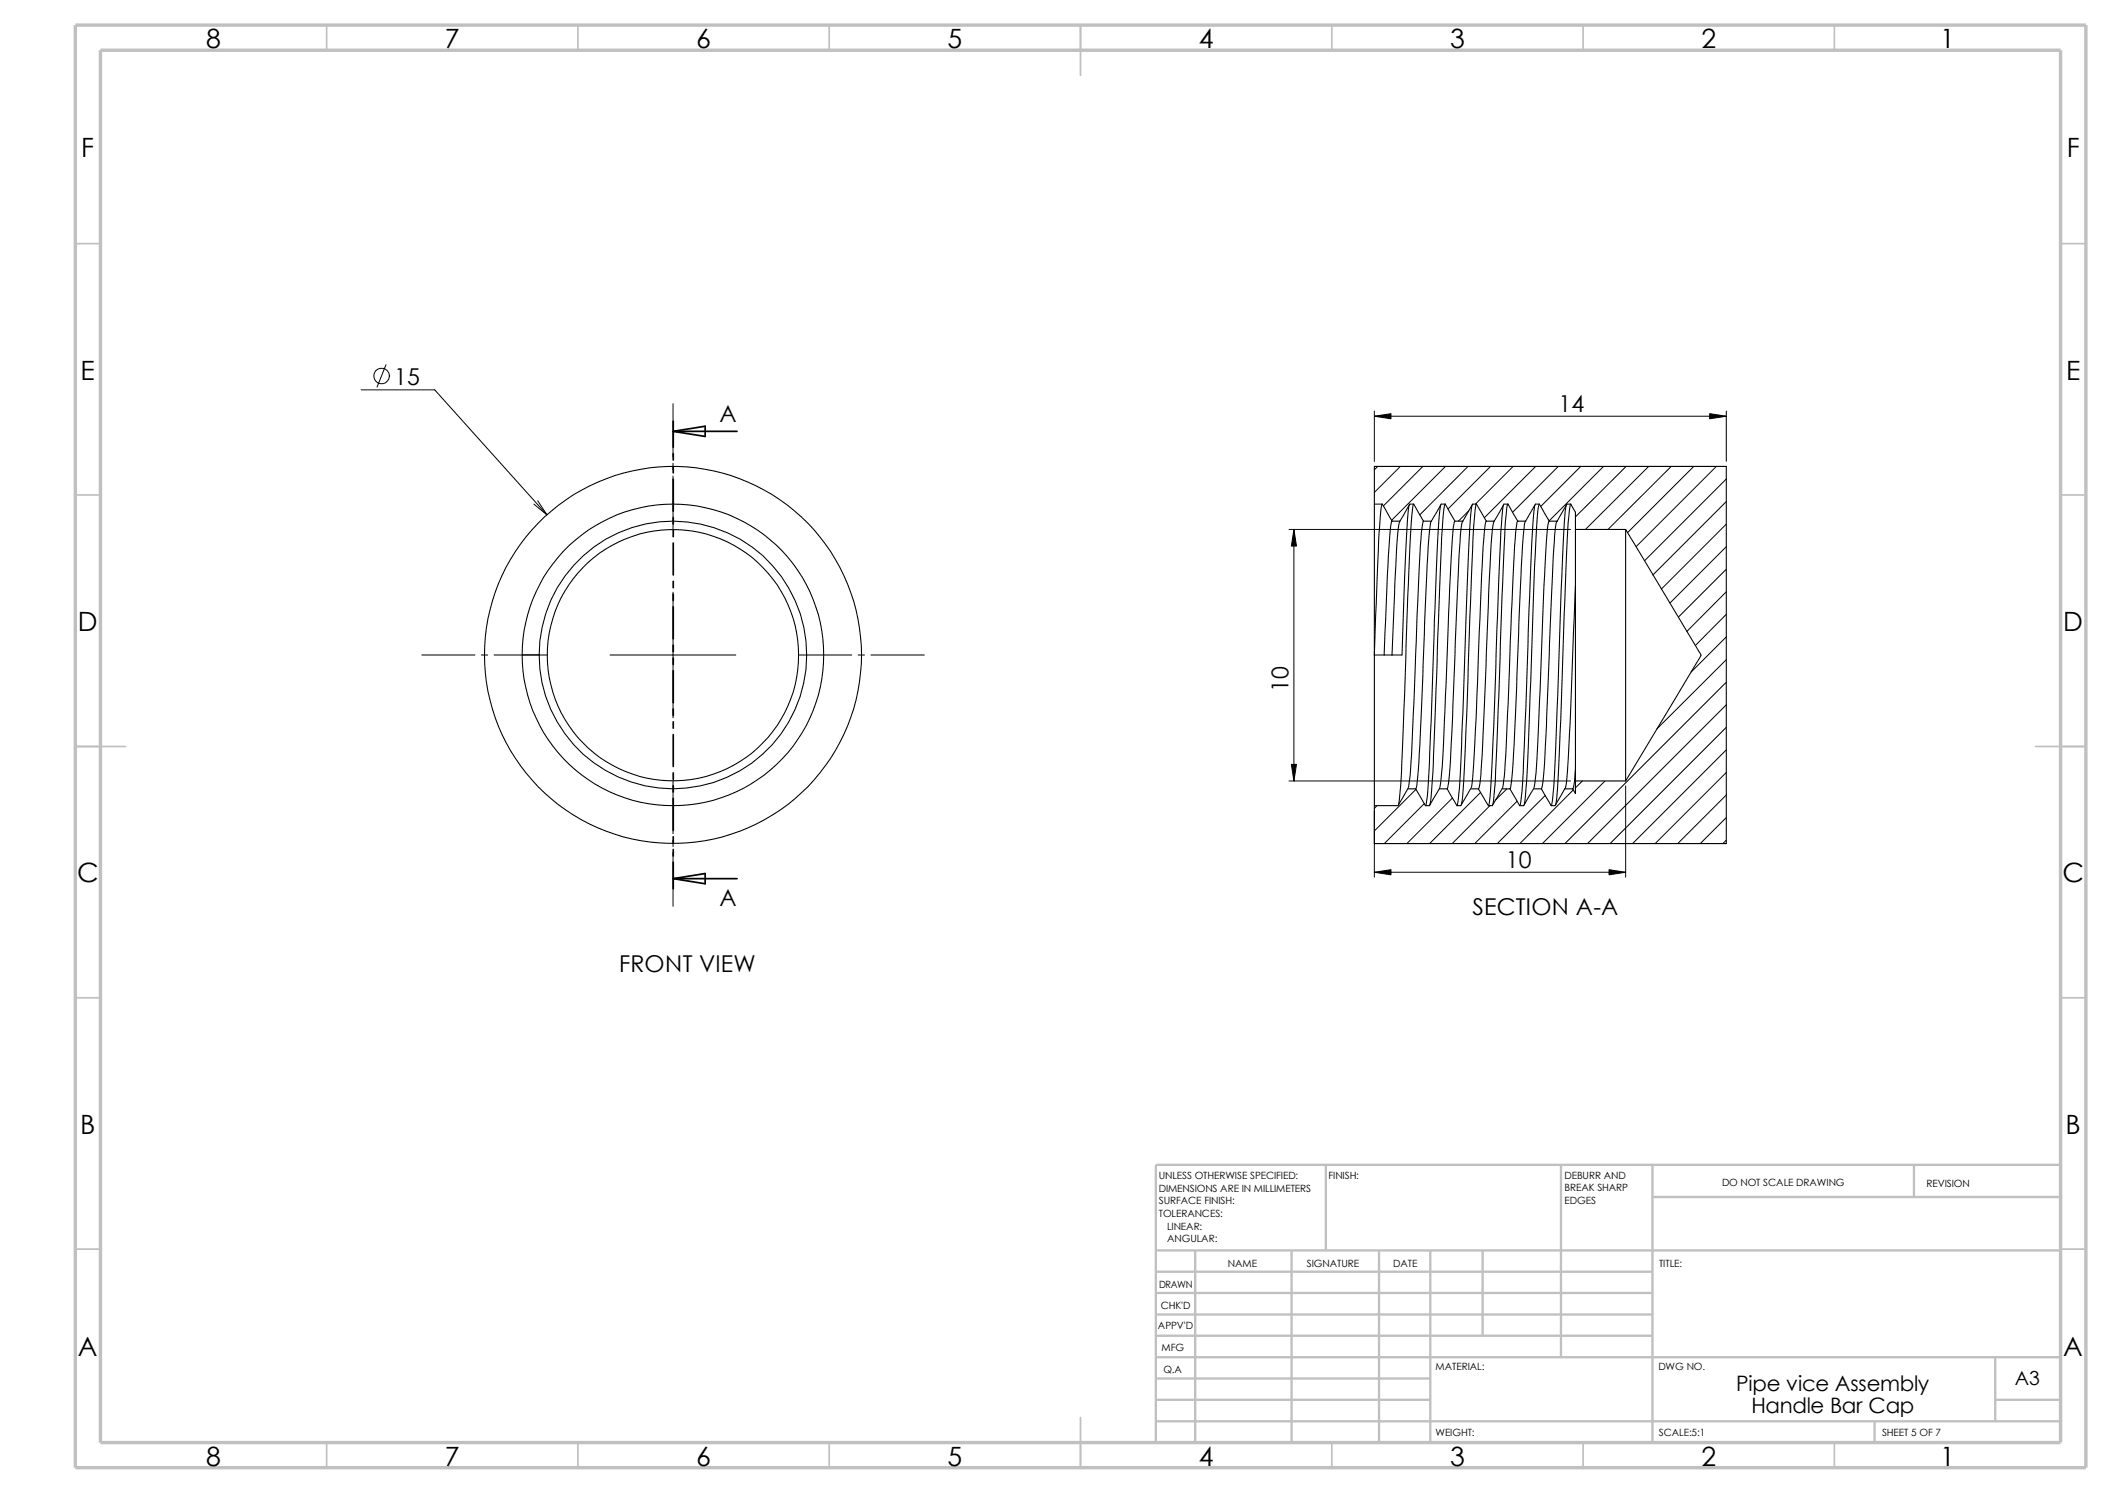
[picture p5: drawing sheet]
<svg xmlns="http://www.w3.org/2000/svg" width="420mm" height="297mm" viewBox="0 0 420 297" stroke-linecap="round" stroke-linejoin="round" font-family="sans-serif">
<g fill="none" stroke="#c0c0c0" stroke-width=".34">
<path d="M65 5v5M115 5v5M165 5v5M215 5v10M265 5v5M315 5v5M365 5v5M15 48.5h5M410 48.5h5M15 98.5h5M410 98.5h5M15 148.5h10"/>
<path d="M405 148.5h10M15 198.5h5M410 198.5h5M15 248.5h5M410 248.5h5M65 287v5M115 287v5M165 287v5M215 282v10M265 287v5M315 287v5M365 287v5"/>
</g>
<g fill="none" stroke="#c0c0c0" stroke-width=".47">
<path d="M263.8 231.7v17.1M310.6 231.7v38.3M328.8 238.1h81.2M328.8 231.7v55.3M380.8 231.7v6.4M410 231.7h-180v55.3M230 253h98.8M230 257.2h98.8M230 248.8h180M237.8 248.8v38.2M257 248.8v38.2M274.4 248.8v38.2"/>
<path d="M284.6 248.8v38.2M295 248.8v16.9M230 278.5h54.6M230 270h180M230 274.2h54.6M230 261.5h98.8M230 265.7h98.8M397 278.5h13M397 270v12.7M230 282.7h180M373 282.7v4.3"/>
</g>
<path d="M15 5h400v287h-400zM20 10h390v277h-390z" fill="none" stroke="#c0c0c0" stroke-width=".68" stroke-linecap="butt"/>
<g fill="none" stroke="#000" stroke-width=".21">
<path d="M273.4 100.3v-7.5h70.1v75h-70.1v-7.5M273.4 100.3h1.6M273.4 100.3v30M275 100.3l-.2 .5a527.3 527.3 0 0 0-1.4 29.5M275 100.3l1.9 3.4M276.9 103.7a64 64 0 0 0-.9 10.9l-.6 15.7M276.9 103.7h1.6M276.9 103.7h.1M278.5 103.7a36.1 36.1 0 0 0-.8 8.8l-.8 17.8M280.4 100.5l-.1 .3a489 489 0 0 0-1.4 29.5h-2M281.3 100.3a24.8 24.8 0 0 0-.7 6.1l-.8 19.5a849.4 849.4 0 0 1-1.3 32.6l-.2 1.6M281.3 100.3l1.9 3.4"/>
<path d="M281.3 100.3h-.8l-2 3.4M283.2 103.7a28.2 28.2 0 0 0-.7 6.7l-.6 11.7a887.4 887.4 0 0 1-1.5 33.2l-.2 1.3M283.2 103.7h1.6M283.2 103.7h.1M284.8 103.7a19.4 19.4 0 0 0-.7 5.1l-.8 19.4a457.6 457.6 0 0 1-1.5 28.4l-.2 .3M286.6 100.5l-.1 .6a955.1 955.1 0 0 0-1.8 42.3l-.3 8.3a41.6 41.6 0 0 1-.8 8.6M287.5 100.3l-.1 .1a147.1 147.1 0 0 0-1 16.5l-.4 9.7a809.8 809.8 0 0 1-1.3 32.2l-.2 1.3M287.5 100.3h-.8l-1.9 3.4M287.5 100.3l2 3.4M289.4 103.8a33.8 33.8 0 0 0-.7 7.3l-.6 13.6a792.8 792.8 0 0 1-1.5 30.9l-.1 1M289.5 103.7h.1M289.5 103.7h1.5"/>
<path d="M291 103.7a14.8 14.8 0 0 0-.6 5.1l-.8 17.4a503.9 503.9 0 0 1-1.5 30l-.2 .7M292.9 100.5a332.3 332.3 0 0 0-1.4 26.1v2.6a513.2 513.2 0 0 1-1.4 30.3l-.2 .8M293.8 100.3h-.8l-2 3.4M293.8 100.3l1.9 3.4M293.8 100.3a61.6 61.6 0 0 0-.9 10.7l-.6 16.7a769.9 769.9 0 0 1-1.4 31.5l-.2 .9M295.7 103.7a64 64 0 0 0-.9 10.8l-.4 8.9a638.8 638.8 0 0 1-1.6 33.1l-.1 .1M295.7 103.7h1.6M295.7 103.7h.1M297.3 103.7a36 36 0 0 0-.8 8.7l-.8 17.9a501.2 501.2 0 0 1-1.3 25.9l-.3 .7M299.1 100.5l-.1 .3a522.7 522.7 0 0 0-1.4 31.9l-.8 20.2a32.6 32.6 0 0 1-.7 7.4M300 100.3h-.8l-1.9 3.4M300 100.3l2 3.4"/>
<path d="M300 100.3a23.5 23.5 0 0 0-.6 6l-.8 19.6a849.4 849.4 0 0 1-1.4 32.6l-.2 1.6M301.9 103.7v.1a101.6 101.6 0 0 0-1 13.9l-.2 4.3a897.2 897.2 0 0 1-1.5 33.3l-.2 1.3M302 103.7h1.5M302 103.7h.1M303.5 103.7a18.3 18.3 0 0 0-.6 5.1l-.9 19.4a457.6 457.6 0 0 1-1.4 28.4l-.2 .3M305.4 100.5l-.1 .1a717.2 717.2 0 0 0-1.6 37.8l-.6 13.3a39.8 39.8 0 0 1-.8 8.6M306.2 100.3v.1a47.4 47.4 0 0 0-.7 8.2l-.6 16.4a853.6 853.6 0 0 1-1.5 33.8l-.2 1.3M306.2 100.3h-.7l-2 3.4M306.2 100.3l2 3.4M308.1 103.7a22.4 22.4 0 0 0-.5 5.8l-.8 16.1a672.8 672.8 0 0 1-1.4 30l-.2 1M308.2 103.7h1.6M308.2 103.7h.1"/>
<path d="M309.8 103.7l-.1 .1a33.4 33.4 0 0 0-.7 6.7l-.7 17.7a466.8 466.8 0 0 1-1.4 28l-.2 .7M311.6 100.5a112.1 112.1 0 0 0-.9 14.3l-.4 10.2a853.6 853.6 0 0 1-1.4 33.8l-.3 1.5M312.5 100.3h-.8l-1.9 3.4M312.5 100.3l.9 1.6v3.4M312.5 100.3a52.9 52.9 0 0 0-.8 10.2l-.5 11.8a896.4 896.4 0 0 1-1.6 37.2l-.1 .6M313.4 105.3v50.1M313.4 116.5l-.3 9a531.2 531.2 0 0 1-1.5 30.7l-.3 .7M313.4 105.3h10M323.4 105.3l15.1 25-15.1 25.1M323.4 105.3v50.1M103.9 130.3h3.4M273.4 130.3h2"/>
<path d="M273.4 130.3v30M275.4 130.3h1.5M280.2 156.7v.1M281.6 156.9l2 3.4M281.6 156.9h-1.5l-2 3.4h-4.7M286.4 156.7v.1M287.9 156.9l2 3.4M287.9 156.9h-1.6l-1.9 3.4h-.8M292.7 156.7v.1M294.1 156.9l2 3.4M294.1 156.9h-1.5l-2 3.4h-.7M299 156.7l-.1 .1"/>
<path d="M300.4 156.9l1.9 3.4M300.4 156.9h-1.6l-1.9 3.4h-.8M305.2 156.7v.1M306.7 156.9l1.9 3.4M306.7 156.9h-1.6l-2 3.4h-.8M311.3 156.9l-1.9 3.4h-.8M311.3 156.9h1.6M312.9 156.9h.1M313.4 155.4v2.5l-.5-1M313.4 155.4h10M313.4 153l-.2 2.6-.3 1.3"/>
<circle cx="133.9" cy="130.3" r="30"/>
<circle cx="133.9" cy="130.3" r="25"/>
<circle cx="133.9" cy="130.3" r="26.6"/>
<circle cx="133.9" cy="130.3" r="37.5"/>
</g>
<g fill="none" stroke="#000" stroke-width=".2">
<path d="M71.8 77.6h14.7l22.3 24.8M76.8 72.6l-1.8 4.4M107 99.6l1.8 2.8M133.9 80.3v10.6M133.9 92.2v1.2M133.9 94.7v10.6M273.4 81.8v10M273.4 82.8h70.1M274.1 92.8l-.7 .7M278.6 92.8l-5.2 5.2M283.1 92.8l-7.9 7.9M287.6 92.8l-10.7 10.7"/>
<path d="M292.1 92.8l-9.6 9.6M296.5 92.8l-8.4 8.5M301 92.8l-7.5 7.5M305.5 92.8l-10.2 10.2M310 92.8l-9.1 9.1M314.5 92.8l-8 8M319 92.8l-10.8 10.8M323.5 92.8l-10.1 10M328 92.8l-12.6 12.5M332.5 92.8l-12.6 12.5M337 92.8l-13.2 13.2M341.5 92.8l-16 16"/>
<path d="M343.5 95.3l-16.3 16.2M343.5 99.8l-14.7 14.6M343.5 81.8v10M106.2 100.3l2.6 2.1M133.9 117.8v25M256.5 105.3h56M257.4 105.3v50.1M292.2 101.6l-2 2.1M343.5 104.3l-13 12.9M343.5 108.8l-11.3 11.2M343.5 113.2l-9.6 9.6M343.5 117.7l-7.9 7.9"/>
<path d="M83.9 130.3h10.6M95.8 130.3h1.2M98.3 130.3h10.6M121.4 130.3h25M158.9 130.3h10.6M170.7 130.3h1.3M173.3 130.3h10.6M343.5 122.2l-6.2 6.2M343.5 126.7l-7.1 7M343.5 131.2l-13.9 13.8M343.5 135.7l-32.1 32.1M133.9 155.3v10.6"/>
<path d="M256.5 155.4h56M281.7 157l-8.3 8.3M283.3 159.9l-7.9 7.9M289 158.7l-9.1 9.1M294.6 157.6l-10.2 10.2M299.8 156.9l-2.3 2.3M301.8 159.4l-8.4 8.4M307.4 158.2l-9.5 9.6M313 157.1l-10.6 10.7M314.8 155.4l-1.4 1.3M319.3 155.4l-12.4 12.4M323.4 156.3v18.2"/>
<path d="M343.5 140.2l-27.7 27.6M343.5 144.7l-23.2 23.1M343.5 149.2l-18.7 18.6M343.5 153.7l-14.2 14.1M343.5 158.2l-9.7 9.6M133.9 167.1v1.3M133.9 169.7v10.6M273.4 161.3v13.2M273.4 173.5h50M273.9 160.3l-.5 .5M296.4 160.3l-7.5 7.5M343.5 162.6l-5.2 5.2"/>
<path d="M343.5 167.1l-.7 .7"/>
<circle cx="75.9" cy="74.8" r="1.56"/>
</g>
<g fill="none" stroke="#000" stroke-width=".34">
<path d="M133.9 85.8h12.7M133.9 85.8l6.4-1v2zM133.9 83.8v5.2M133.9 90.3v1.2M133.9 92.8v1.3M133.9 95.3v6.4M133.9 103v1.2M133.9 105.5v1.3M133.9 108v6.4M133.9 115.7v1.2M133.9 118.2v1.3M133.9 120.7v6.4"/>
<path d="M133.9 128.4v1.2M133.9 130.9v1.3M133.9 133.4v6.4M133.9 141.1v1.2M133.9 143.6v1.3M133.9 146.1v6.4M133.9 153.8v1.2M133.9 156.3v1.3M133.9 158.8v6.4M133.9 174.8l6.4-1v2zM133.9 174.8h12.7M133.9 166.5v1.2"/>
<path d="M133.9 169v1.3M133.9 171.5v5.3"/>
</g>
<path d="M273.4 82.8l3.3-.5v1zM340.1 82.3l3.4 .5-3.4 .5zM257.4 105.3l.5 3.3h-1zM256.9 152.1h1l-.5 3.3zM273.4 173.5l3.3-.5v1zM320.1 173l3.3 .5-3.3 .5z" fill="#000" stroke="#000" stroke-width=".2"/>
<g font-size="5.3">
<text x="41" y="9.6">8</text>
<text x="88.5" y="9.6">7</text>
<text x="138.5" y="9.6">6</text>
<text x="188.5" y="9.6">5</text>
<text x="238.5" y="9.6">4</text>
<text x="288.5" y="9.6">3</text>
<text x="338.5" y="9.6">2</text>
<text x="386" y="9.6">1</text>
<text x="16.2" y="31.3">F</text>
<text x="411.2" y="31.3">F</text>
<text x="16" y="75.6">E</text>
<text x="411" y="75.6">E</text>
<text x="15.5" y="125.6">D</text>
<text x="410.5" y="125.6">D</text>
<text x="15.3" y="175.6">C</text>
<text x="410.3" y="175.6">C</text>
<text x="16" y="225.6">B</text>
<text x="411" y="225.6">B</text>
<text x="15.5" y="269.8">A</text>
<text x="410.5" y="269.8">A</text>
<text x="41" y="291.6">8</text>
<text x="88.5" y="291.6">7</text>
<text x="138.5" y="291.6">6</text>
<text x="188.5" y="291.6">5</text>
<text x="238.5" y="291.6">4</text>
<text x="288.5" y="291.6">3</text>
<text x="338.5" y="291.6">2</text>
<text x="386" y="291.6">1</text>
</g>
<g font-size="4.6">
<text x="78.4" y="76.6">15</text>
<text x="143.1" y="83.9">A</text>
<text x="310.1" y="81.9">14</text>
<text x="256.3" y="137.6" transform="rotate(-90 256.3 137.6)">10</text>
<text x="299.6" y="172.6">10</text>
<text x="143.1" y="180.2">A</text>
<text x="293" y="182.1">SECTION A-A</text>
<text x="123.2" y="193.3">FRONT VIEW</text>
</g>
<g font-size="4.2">
<text x="345.4" y="276.8">Pipe vice Assembly</text>
<text x="348.5" y="281.1">Handle Bar Cap</text>
</g>
<text font-size="3.9" x="400.9" y="275.5">A3</text>
<g font-size="2">
<text x="230.5" y="234.6">UNLESS OTHERWISE SPECIFIED:</text>
<text x="230.5" y="237.1">DIMENSIONS ARE IN MILLIMETERS</text>
<text x="230.5" y="239.6">SURFACE FINISH:</text>
<text x="264.3" y="234.6">FINISH:</text>
<text x="311.3" y="234.5">DEBURR AND</text>
<text x="311.3" y="237">BREAK SHARP</text>
<text x="311.3" y="239.5">EDGES</text>
<text x="342.6" y="236">DO NOT SCALE DRAWING</text>
<text x="383.3" y="236.2">REVISION</text>
<text x="230.5" y="242.1">TOLERANCES:</text>
<text x="232.2" y="244.6">LINEAR:</text>
<text x="232.2" y="247.1">ANGULAR:</text>
<text x="260" y="252">SIGNATURE</text>
<text x="277.2" y="252">DATE</text>
<text x="330.1" y="252">TITLE:</text>
<text x="230.6" y="256.2">DRAWN</text>
<text x="244.3" y="252.1">NAME</text>
<text x="230.9" y="260.4">CHK'D</text>
<text x="230.4" y="264.5">APPV'D</text>
<text x="231.1" y="268.8">MFG</text>
<text x="231.5" y="273.1">Q.A</text>
<text x="285.6" y="272.5">MATERIAL:</text>
<text x="329.9" y="272.5">DWG NO.</text>
<text x="285.6" y="285.6">WEIGHT:</text>
<text x="330" y="285.6">SCALE:5:1</text>
<text x="374.4" y="285.6">SHEET 5 OF 7</text>
</g>
</svg>
